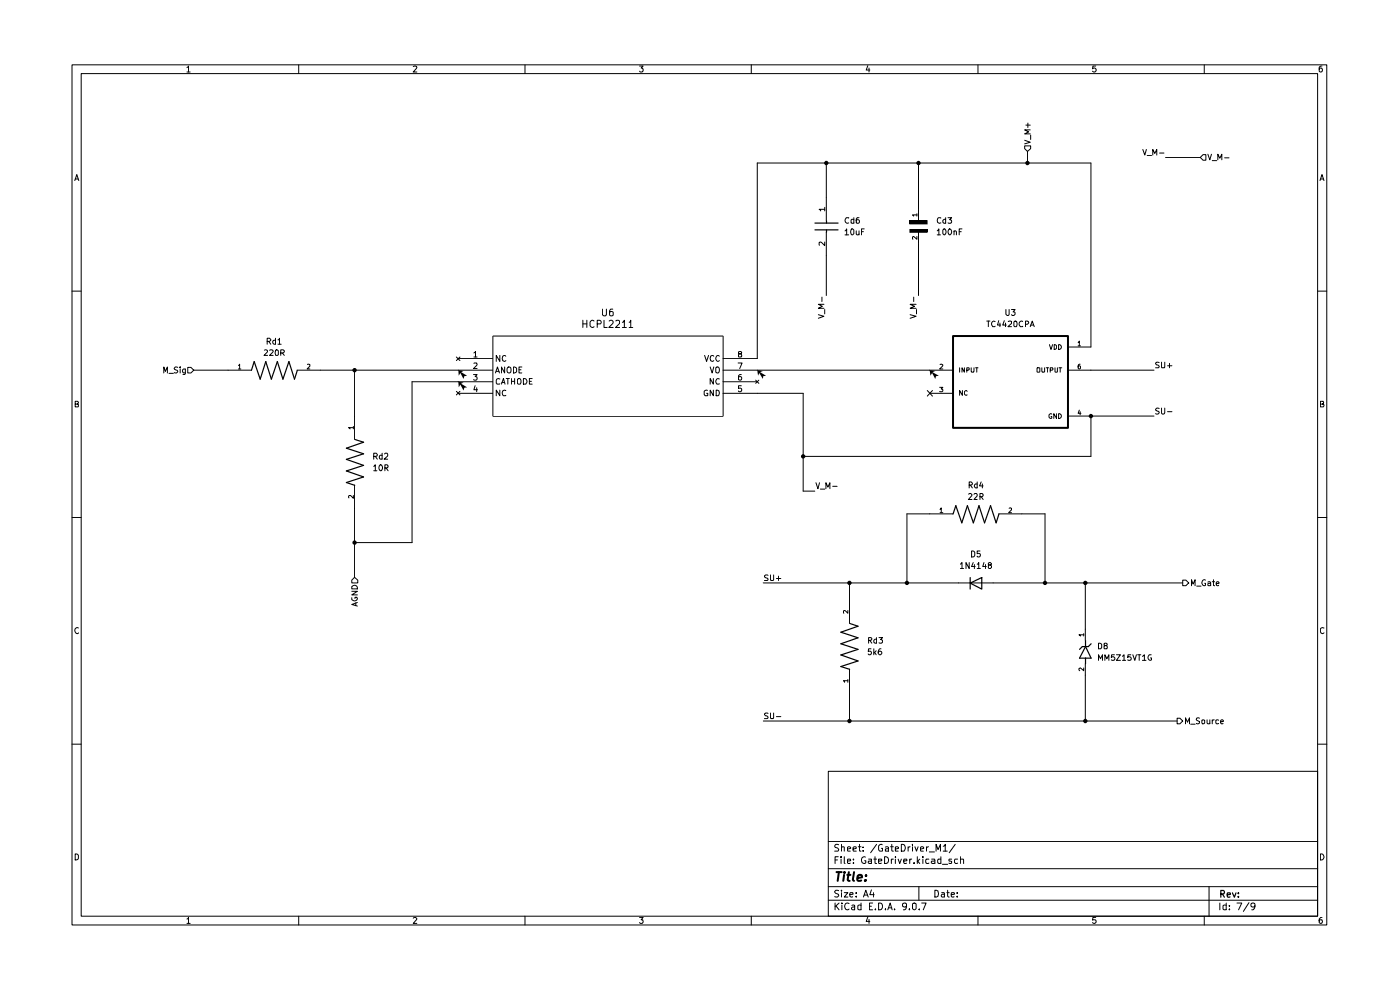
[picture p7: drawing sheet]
(kicad_sch
 (version 20250114)
 (generator "eeschema")
 (generator_version "9.0")
 (paper "A4")
 (lib_symbols
  (symbol "AGC1210X7R500-106KNE:AGC1210X7R500-106KNE"
   (pin_names (hide yes)) (exclude_from_sim no) (in_bom yes) (on_board yes)
   (property "Reference" "C" (at 8.89 6.35 0) (effects (font (size 1.27 1.27)) (justify left top)))
   (property "Value" "AGC1210X7R500-106KNE" (at 8.89 3.81 0) (effects (font (size 1.27 1.27)) (justify left top)))
   (property "Footprint" "CAPC3225X280N" (at 8.89 -96.19 0) (effects (font (size 1.27 1.27)) (justify left top) (hide yes)))
   (property "Datasheet" "https://data.venkel.com/documents/agc-series?force=1" (at 8.89 -196.19 0) (effects (font (size 1.27 1.27)) (justify left top) (hide yes)))
   (property "Description" "Auto Grade Capacitor,1210,X7R,50V,10uF,+/-10%" (at 0 0 0) (effects (font (size 1.27 1.27)) (hide yes)))
   (property "Height" "2.8" (at 8.89 -396.19 0) (effects (font (size 1.27 1.27)) (justify left top) (hide yes)))
   (property "Manufacturer_Name" "Venkel" (at 8.89 -496.19 0) (effects (font (size 1.27 1.27)) (justify left top) (hide yes)))
   (property "Manufacturer_Part_Number" "AGC1210X7R500-106KNE" (at 8.89 -596.19 0) (effects (font (size 1.27 1.27)) (justify left top) (hide yes)))
   (property "Mouser Part Number" "" (at 8.89 -696.19 0) (effects (font (size 1.27 1.27)) (justify left top) (hide yes)))
   (property "Mouser Price/Stock" "" (at 8.89 -796.19 0) (effects (font (size 1.27 1.27)) (justify left top) (hide yes)))
   (property "Arrow Part Number" "" (at 8.89 -896.19 0) (effects (font (size 1.27 1.27)) (justify left top) (hide yes)))
   (property "Arrow Price/Stock" "" (at 8.89 -996.19 0) (effects (font (size 1.27 1.27)) (justify left top) (hide yes)))
   (symbol "AGC1210X7R500-106KNE_1_1"
    (polyline (pts (xy 5.08 0) (xy 5.588 0)) (stroke (width 0.254) (type default)) (fill (type none)))
    (polyline (pts (xy 5.588 2.54) (xy 5.588 -2.54)) (stroke (width 0.254) (type default)) (fill (type none)))
    (polyline (pts (xy 7.112 2.54) (xy 7.112 -2.54)) (stroke (width 0.254) (type default)) (fill (type none)))
    (polyline (pts (xy 7.112 0) (xy 7.62 0)) (stroke (width 0.254) (type default)) (fill (type none)))
    (pin passive line (at 0 0 0) (length 5.08) (name "1" (effects (font (size 1.27 1.27)))) (number "1" (effects (font (size 1.27 1.27)))))
    (pin passive line (at 12.7 0 180) (length 5.08) (name "2" (effects (font (size 1.27 1.27)))) (number "2" (effects (font (size 1.27 1.27))))))
   (embedded_fonts no))
  (symbol "CR0805-JW-220ELF:CR0805-JW-220ELF"
   (pin_names
    (offset 1.016)) (exclude_from_sim no) (in_bom yes) (on_board yes)
   (property "Reference" "R" (at -7.6244 2.5415 0) (effects (font (size 1.27 1.27)) (justify left bottom)))
   (property "Value" "CR0805-JW-220ELF" (at -7.63 -5.0866 0) (effects (font (size 1.27 1.27)) (justify left bottom)))
   (property "Footprint" "CR0805-JW-220ELF:RESC2012X60N" (at 0 0 0) (effects (font (size 1.27 1.27)) (justify bottom) (hide yes)))
   (property "Datasheet" "" (at 0 0 0) (effects (font (size 1.27 1.27)) (hide yes)))
   (property "Description" "" (at 0 0 0) (effects (font (size 1.27 1.27)) (hide yes)))
   (symbol "CR0805-JW-220ELF_0_0"
    (polyline (pts (xy -5.08 0) (xy -4.445 1.905)) (stroke (width 0.254) (type default)) (fill (type none)))
    (polyline (pts (xy -4.445 1.905) (xy -3.175 -1.905)) (stroke (width 0.254) (type default)) (fill (type none)))
    (polyline (pts (xy -3.175 -1.905) (xy -1.905 1.905)) (stroke (width 0.254) (type default)) (fill (type none)))
    (polyline (pts (xy -1.905 1.905) (xy -0.635 -1.905)) (stroke (width 0.254) (type default)) (fill (type none)))
    (polyline (pts (xy -0.635 -1.905) (xy 0.635 1.905)) (stroke (width 0.254) (type default)) (fill (type none)))
    (polyline (pts (xy 0.635 1.905) (xy 1.905 -1.905)) (stroke (width 0.254) (type default)) (fill (type none)))
    (polyline (pts (xy 1.905 -1.905) (xy 3.175 1.905)) (stroke (width 0.254) (type default)) (fill (type none)))
    (polyline (pts (xy 3.175 1.905) (xy 4.445 -1.905)) (stroke (width 0.254) (type default)) (fill (type none)))
    (polyline (pts (xy 4.445 -1.905) (xy 5.08 0)) (stroke (width 0.254) (type default)) (fill (type none)))
    (pin passive line (at -10.16 0 0) (length 5.08) (name "~" (effects (font (size 1.016 1.016)))) (number "1" (effects (font (size 1.016 1.016)))))
    (pin passive line (at 10.16 0 180) (length 5.08) (name "~" (effects (font (size 1.016 1.016)))) (number "2" (effects (font (size 1.016 1.016))))))
   (embedded_fonts no))
  (symbol "Diode:1N4148"
   (pin_numbers (hide yes))
   (pin_names (hide yes)) (exclude_from_sim no) (in_bom yes) (on_board yes)
   (property "Reference" "D" (at 0 2.54 0) (effects (font (size 1.27 1.27))))
   (property "Value" "1N4148" (at 0 -2.54 0) (effects (font (size 1.27 1.27))))
   (property "Footprint" "Diode_THT:D_DO-35_SOD27_P7.62mm_Horizontal" (at 0 0 0) (effects (font (size 1.27 1.27)) (hide yes)))
   (property "Datasheet" "https://assets.nexperia.com/documents/data-sheet/1N4148_1N4448.pdf" (at 0 0 0) (effects (font (size 1.27 1.27)) (hide yes)))
   (property "Description" "100V 0.15A standard switching diode, DO-35" (at 0 0 0) (effects (font (size 1.27 1.27)) (hide yes)))
   (property "Sim.Device" "D" (at 0 0 0) (effects (font (size 1.27 1.27)) (hide yes)))
   (property "Sim.Pins" "1=K 2=A" (at 0 0 0) (effects (font (size 1.27 1.27)) (hide yes)))
   (symbol "1N4148_0_1"
    (polyline (pts (xy -1.27 1.27) (xy -1.27 -1.27)) (stroke (width 0.254) (type default)) (fill (type none)))
    (polyline (pts (xy 1.27 1.27) (xy 1.27 -1.27) (xy -1.27 0) (xy 1.27 1.27)) (stroke (width 0.254) (type default)) (fill (type none)))
    (polyline (pts (xy 1.27 0) (xy -1.27 0)) (stroke (width 0) (type default)) (fill (type none))))
   (symbol "1N4148_1_1"
    (pin passive line (at -3.81 0 0) (length 2.54) (name "K" (effects (font (size 1.27 1.27)))) (number "1" (effects (font (size 1.27 1.27)))))
    (pin passive line (at 3.81 0 180) (length 2.54) (name "A" (effects (font (size 1.27 1.27)))) (number "2" (effects (font (size 1.27 1.27))))))
   (embedded_fonts no))
  (symbol "GRM033R6YA104KE14D:GRM033R6YA104KE14D"
   (pin_names
    (offset 1.016)) (exclude_from_sim no) (in_bom yes) (on_board yes)
   (property "Reference" "C" (at 0 3.8109 0) (effects (font (size 1.27 1.27)) (justify left bottom)))
   (property "Value" "GRM033R6YA104KE14D" (at 0 -5.0885 0) (effects (font (size 1.27 1.27)) (justify left bottom)))
   (property "Footprint" "GRM033R6YA104KE14D:CAPC0603X33N" (at 0 0 0) (effects (font (size 1.27 1.27)) (justify bottom) (hide yes)))
   (property "Datasheet" "" (at 0 0 0) (effects (font (size 1.27 1.27)) (hide yes)))
   (property "Description" "" (at 0 0 0) (effects (font (size 1.27 1.27)) (hide yes)))
   (symbol "GRM033R6YA104KE14D_0_0"
    (rectangle (start 0 -1.9069) (end 0.635 1.905) (stroke (width 0.1) (type default)) (fill (type outline)))
    (rectangle (start 1.9069 -1.9069) (end 2.54 1.905) (stroke (width 0.1) (type default)) (fill (type outline)))
    (pin passive line (at -2.54 0 0) (length 2.54) (name "~" (effects (font (size 1.016 1.016)))) (number "1" (effects (font (size 1.016 1.016)))))
    (pin passive line (at 5.08 0 180) (length 2.54) (name "~" (effects (font (size 1.016 1.016)))) (number "2" (effects (font (size 1.016 1.016))))))
   (embedded_fonts no))
  (symbol "HCPL-2211-000E:HCPL-2211-000E"
   (pin_names
    (offset 0.254)) (exclude_from_sim no) (in_bom yes) (on_board yes)
   (property "Reference" "U" (at 33.02 10.16 0) (effects (font (size 1.524 1.524))))
   (property "Value" "HCPL-2211-000E" (at 33.02 7.62 0) (effects (font (size 1.524 1.524))))
   (property "Footprint" "SO-8_AVA" (at 0 0 0) (effects (font (size 1.27 1.27)
    (italic yes)) (hide yes)))
   (property "Datasheet" "HCPL-2211-000E" (at 0 0 0) (effects (font (size 1.27 1.27)
    (italic yes)) (hide yes)))
   (property "Description" "" (at 0 0 0) (effects (font (size 1.27 1.27)) (hide yes)))
   (property "ki_locked" "" (at 0 0 0) (effects (font (size 1.27 1.27))))
   (symbol "HCPL-2211-000E_0_1"
    (polyline (pts (xy 7.62 5.08) (xy 7.62 -12.7)) (stroke (width 0.127) (type default)) (fill (type none)))
    (polyline (pts (xy 7.62 -12.7) (xy 58.42 -12.7)) (stroke (width 0.127) (type default)) (fill (type none)))
    (polyline (pts (xy 58.42 5.08) (xy 7.62 5.08)) (stroke (width 0.127) (type default)) (fill (type none)))
    (polyline (pts (xy 58.42 -12.7) (xy 58.42 5.08)) (stroke (width 0.127) (type default)) (fill (type none)))
    (pin no_connect line (at 0 0 0) (length 7.62) (name "NC" (effects (font (size 1.27 1.27)))) (number "1" (effects (font (size 1.27 1.27)))))
    (pin unspecified line (at 0 -2.54 0) (length 7.62) (name "ANODE" (effects (font (size 1.27 1.27)))) (number "2" (effects (font (size 1.27 1.27)))))
    (pin unspecified line (at 0 -5.08 0) (length 7.62) (name "CATHODE" (effects (font (size 1.27 1.27)))) (number "3" (effects (font (size 1.27 1.27)))))
    (pin no_connect line (at 0 -7.62 0) (length 7.62) (name "NC" (effects (font (size 1.27 1.27)))) (number "4" (effects (font (size 1.27 1.27)))))
    (pin power_in line (at 66.04 0 180) (length 7.62) (name "VCC" (effects (font (size 1.27 1.27)))) (number "8" (effects (font (size 1.27 1.27)))))
    (pin unspecified line (at 66.04 -2.54 180) (length 7.62) (name "VO" (effects (font (size 1.27 1.27)))) (number "7" (effects (font (size 1.27 1.27)))))
    (pin no_connect line (at 66.04 -5.08 180) (length 7.62) (name "NC" (effects (font (size 1.27 1.27)))) (number "6" (effects (font (size 1.27 1.27)))))
    (pin power_in line (at 66.04 -7.62 180) (length 7.62) (name "GND" (effects (font (size 1.27 1.27)))) (number "5" (effects (font (size 1.27 1.27))))))
   (embedded_fonts no))
  (symbol "MM5Z15VT1G:MM5Z15VT1G"
   (pin_names
    (offset 1.016)) (exclude_from_sim no) (in_bom yes) (on_board yes)
   (property "Reference" "D" (at -5.08 2.54 0) (effects (font (size 1.27 1.27)) (justify left bottom)))
   (property "Value" "MM5Z15VT1G" (at -5.08 -3.81 0) (effects (font (size 1.27 1.27)) (justify left bottom)))
   (property "Footprint" "MM5Z15VT1G:SODFL1608X70N" (at 0 0 0) (effects (font (size 1.27 1.27)) (justify bottom) (hide yes)))
   (property "Datasheet" "" (at 0 0 0) (effects (font (size 1.27 1.27)) (hide yes)))
   (property "Description" "" (at 0 0 0) (effects (font (size 1.27 1.27)) (hide yes)))
   (property "PARTREV" "17" (at 0 0 0) (effects (font (size 1.27 1.27)) (justify bottom) (hide yes)))
   (property "MANUFACTURER" "On Semiconductor" (at 0 0 0) (effects (font (size 1.27 1.27)) (justify bottom) (hide yes)))
   (property "MAXIMUM_PACKAGE_HEIGHT" "0.7mm" (at 0 0 0) (effects (font (size 1.27 1.27)) (justify bottom) (hide yes)))
   (property "STANDARD" "IPC-7351B" (at 0 0 0) (effects (font (size 1.27 1.27)) (justify bottom) (hide yes)))
   (symbol "MM5Z15VT1G_0_0"
    (polyline (pts (xy -2.54 0) (xy -1.27 0)) (stroke (width 0.254) (type default)) (fill (type none)))
    (polyline (pts (xy -1.27 1.27) (xy -1.27 0)) (stroke (width 0.254) (type default)) (fill (type none)))
    (polyline (pts (xy -1.27 0) (xy -1.27 -1.27)) (stroke (width 0.254) (type default)) (fill (type none)))
    (polyline (pts (xy -1.27 -1.27) (xy 1.27 0)) (stroke (width 0.254) (type default)) (fill (type none)))
    (polyline (pts (xy 0.635 1.27) (xy 1.27 0.635)) (stroke (width 0.254) (type default)) (fill (type none)))
    (polyline (pts (xy 1.27 0.635) (xy 1.27 0)) (stroke (width 0.254) (type default)) (fill (type none)))
    (polyline (pts (xy 1.27 0) (xy -1.27 1.27)) (stroke (width 0.254) (type default)) (fill (type none)))
    (polyline (pts (xy 1.27 0) (xy 1.27 -0.635)) (stroke (width 0.254) (type default)) (fill (type none)))
    (polyline (pts (xy 1.27 -0.635) (xy 1.905 -1.27)) (stroke (width 0.254) (type default)) (fill (type none)))
    (polyline (pts (xy 2.54 0) (xy 1.27 0)) (stroke (width 0.254) (type default)) (fill (type none)))
    (pin passive line (at -5.08 0 0) (length 2.54) (name "~" (effects (font (size 1.016 1.016)))) (number "2" (effects (font (size 1.016 1.016)))))
    (pin passive line (at 5.08 0 180) (length 2.54) (name "~" (effects (font (size 1.016 1.016)))) (number "1" (effects (font (size 1.016 1.016))))))
   (embedded_fonts no))
  (symbol "RC0805FR-0710RL:RC0805FR-0710RL"
   (pin_names
    (offset 1.016)) (exclude_from_sim no) (in_bom yes) (on_board yes)
   (property "Reference" "R" (at -7.6244 2.5415 0) (effects (font (size 1.27 1.27)) (justify left bottom)))
   (property "Value" "RC0805FR-0710RL" (at -7.63 -5.0866 0) (effects (font (size 1.27 1.27)) (justify left bottom)))
   (property "Footprint" "RC0805FR-0710RL:RESC2012X60N" (at 0 0 0) (effects (font (size 1.27 1.27)) (justify bottom) (hide yes)))
   (property "Datasheet" "" (at 0 0 0) (effects (font (size 1.27 1.27)) (hide yes)))
   (property "Description" "" (at 0 0 0) (effects (font (size 1.27 1.27)) (hide yes)))
   (symbol "RC0805FR-0710RL_0_0"
    (polyline (pts (xy -5.08 0) (xy -4.445 1.905)) (stroke (width 0.254) (type default)) (fill (type none)))
    (polyline (pts (xy -4.445 1.905) (xy -3.175 -1.905)) (stroke (width 0.254) (type default)) (fill (type none)))
    (polyline (pts (xy -3.175 -1.905) (xy -1.905 1.905)) (stroke (width 0.254) (type default)) (fill (type none)))
    (polyline (pts (xy -1.905 1.905) (xy -0.635 -1.905)) (stroke (width 0.254) (type default)) (fill (type none)))
    (polyline (pts (xy -0.635 -1.905) (xy 0.635 1.905)) (stroke (width 0.254) (type default)) (fill (type none)))
    (polyline (pts (xy 0.635 1.905) (xy 1.905 -1.905)) (stroke (width 0.254) (type default)) (fill (type none)))
    (polyline (pts (xy 1.905 -1.905) (xy 3.175 1.905)) (stroke (width 0.254) (type default)) (fill (type none)))
    (polyline (pts (xy 3.175 1.905) (xy 4.445 -1.905)) (stroke (width 0.254) (type default)) (fill (type none)))
    (polyline (pts (xy 4.445 -1.905) (xy 5.08 0)) (stroke (width 0.254) (type default)) (fill (type none)))
    (pin passive line (at -10.16 0 0) (length 5.08) (name "~" (effects (font (size 1.016 1.016)))) (number "1" (effects (font (size 1.016 1.016)))))
    (pin passive line (at 10.16 0 180) (length 5.08) (name "~" (effects (font (size 1.016 1.016)))) (number "2" (effects (font (size 1.016 1.016))))))
   (embedded_fonts no))
  (symbol "RG2012P-562-B-T5:RG2012P-562-B-T5"
   (pin_names
    (offset 1.016)) (exclude_from_sim no) (in_bom yes) (on_board yes)
   (property "Reference" "R" (at -7.6244 2.5415 0) (effects (font (size 1.27 1.27)) (justify left bottom)))
   (property "Value" "RG2012P-562-B-T5" (at -7.63 -5.0866 0) (effects (font (size 1.27 1.27)) (justify left bottom)))
   (property "Footprint" "RG2012P-562-B-T5:RESC2012X50N" (at 0 0 0) (effects (font (size 1.27 1.27)) (justify bottom) (hide yes)))
   (property "Datasheet" "" (at 0 0 0) (effects (font (size 1.27 1.27)) (hide yes)))
   (property "Description" "" (at 0 0 0) (effects (font (size 1.27 1.27)) (hide yes)))
   (symbol "RG2012P-562-B-T5_0_0"
    (polyline (pts (xy -5.08 0) (xy -4.445 1.905)) (stroke (width 0.254) (type default)) (fill (type none)))
    (polyline (pts (xy -4.445 1.905) (xy -3.175 -1.905)) (stroke (width 0.254) (type default)) (fill (type none)))
    (polyline (pts (xy -3.175 -1.905) (xy -1.905 1.905)) (stroke (width 0.254) (type default)) (fill (type none)))
    (polyline (pts (xy -1.905 1.905) (xy -0.635 -1.905)) (stroke (width 0.254) (type default)) (fill (type none)))
    (polyline (pts (xy -0.635 -1.905) (xy 0.635 1.905)) (stroke (width 0.254) (type default)) (fill (type none)))
    (polyline (pts (xy 0.635 1.905) (xy 1.905 -1.905)) (stroke (width 0.254) (type default)) (fill (type none)))
    (polyline (pts (xy 1.905 -1.905) (xy 3.175 1.905)) (stroke (width 0.254) (type default)) (fill (type none)))
    (polyline (pts (xy 3.175 1.905) (xy 4.445 -1.905)) (stroke (width 0.254) (type default)) (fill (type none)))
    (polyline (pts (xy 4.445 -1.905) (xy 5.08 0)) (stroke (width 0.254) (type default)) (fill (type none)))
    (pin passive line (at -10.16 0 0) (length 5.08) (name "~" (effects (font (size 1.016 1.016)))) (number "1" (effects (font (size 1.016 1.016)))))
    (pin passive line (at 10.16 0 180) (length 5.08) (name "~" (effects (font (size 1.016 1.016)))) (number "2" (effects (font (size 1.016 1.016))))))
   (embedded_fonts no))
  (symbol "RN73H2ATTD2200F100:RN73H2ATTD2200F100"
   (pin_names
    (offset 1.016)) (exclude_from_sim no) (in_bom yes) (on_board yes)
   (property "Reference" "R" (at -7.6244 2.5415 0) (effects (font (size 1.27 1.27)) (justify left bottom)))
   (property "Value" "RN73H2ATTD2200F100" (at -7.63 -5.0866 0) (effects (font (size 1.27 1.27)) (justify left bottom)))
   (property "Footprint" "RN73H2ATTD2200F100:RESC2012X60N" (at 0 0 0) (effects (font (size 1.27 1.27)) (justify bottom) (hide yes)))
   (property "Datasheet" "" (at 0 0 0) (effects (font (size 1.27 1.27)) (hide yes)))
   (property "Description" "" (at 0 0 0) (effects (font (size 1.27 1.27)) (hide yes)))
   (symbol "RN73H2ATTD2200F100_0_0"
    (polyline (pts (xy -5.08 0) (xy -4.445 1.905)) (stroke (width 0.254) (type default)) (fill (type none)))
    (polyline (pts (xy -4.445 1.905) (xy -3.175 -1.905)) (stroke (width 0.254) (type default)) (fill (type none)))
    (polyline (pts (xy -3.175 -1.905) (xy -1.905 1.905)) (stroke (width 0.254) (type default)) (fill (type none)))
    (polyline (pts (xy -1.905 1.905) (xy -0.635 -1.905)) (stroke (width 0.254) (type default)) (fill (type none)))
    (polyline (pts (xy -0.635 -1.905) (xy 0.635 1.905)) (stroke (width 0.254) (type default)) (fill (type none)))
    (polyline (pts (xy 0.635 1.905) (xy 1.905 -1.905)) (stroke (width 0.254) (type default)) (fill (type none)))
    (polyline (pts (xy 1.905 -1.905) (xy 3.175 1.905)) (stroke (width 0.254) (type default)) (fill (type none)))
    (polyline (pts (xy 3.175 1.905) (xy 4.445 -1.905)) (stroke (width 0.254) (type default)) (fill (type none)))
    (polyline (pts (xy 4.445 -1.905) (xy 5.08 0)) (stroke (width 0.254) (type default)) (fill (type none)))
    (pin passive line (at -10.16 0 0) (length 5.08) (name "~" (effects (font (size 1.016 1.016)))) (number "1" (effects (font (size 1.016 1.016)))))
    (pin passive line (at 10.16 0 180) (length 5.08) (name "~" (effects (font (size 1.016 1.016)))) (number "2" (effects (font (size 1.016 1.016))))))
   (embedded_fonts no))
  (symbol "TC4420CPA:TC4420CPA"
   (pin_names
    (offset 1.016)) (exclude_from_sim no) (in_bom yes) (on_board yes)
   (property "Reference" "U" (at -12.7 11.16 0) (effects (font (size 1.27 1.27)) (justify left bottom)))
   (property "Value" "TC4420CPA" (at -12.7 -14.16 0) (effects (font (size 1.27 1.27)) (justify left bottom)))
   (property "Footprint" "TC4420CPA:DIP787W46P254L927H533Q8" (at 0 0 0) (effects (font (size 1.27 1.27)) (justify bottom) (hide yes)))
   (property "Datasheet" "" (at 0 0 0) (effects (font (size 1.27 1.27)) (hide yes)))
   (property "Description" "" (at 0 0 0) (effects (font (size 1.27 1.27)) (hide yes)))
   (property "MF" "Microchip Technology" (at 0 0 0) (effects (font (size 1.27 1.27)) (justify bottom) (hide yes)))
   (property "Description_1" "Microchip MOSFET Power Driver 6A 4.5 to 18V Non-Inverting 8-Pin PDIP | Microchip Technology Inc. TC4420CPA" (at 0 0 0) (effects (font (size 1.27 1.27)) (justify bottom) (hide yes)))
   (property "Package" "DIP-8 Microchip" (at 0 0 0) (effects (font (size 1.27 1.27)) (justify bottom) (hide yes)))
   (property "Price" "None" (at 0 0 0) (effects (font (size 1.27 1.27)) (justify bottom) (hide yes)))
   (property "SnapEDA_Link" "https://www.snapeda.com/parts/TC4420CPA/Microchip+Technology/view-part/?ref=snap" (at 0 0 0) (effects (font (size 1.27 1.27)) (justify bottom) (hide yes)))
   (property "MP" "TC4420CPA" (at 0 0 0) (effects (font (size 1.27 1.27)) (justify bottom) (hide yes)))
   (property "Purchase-URL" "https://www.snapeda.com/api/url_track_click_mouser/?unipart_id=5490018&manufacturer=Microchip Technology&part_name=TC4420CPA&search_term=None" (at 0 0 0) (effects (font (size 1.27 1.27)) (justify bottom) (hide yes)))
   (property "Availability" "In Stock" (at 0 0 0) (effects (font (size 1.27 1.27)) (justify bottom) (hide yes)))
   (property "Check_prices" "https://www.snapeda.com/parts/TC4420CPA/Microchip+Technology/view-part/?ref=eda" (at 0 0 0) (effects (font (size 1.27 1.27)) (justify bottom) (hide yes)))
   (symbol "TC4420CPA_0_0"
    (rectangle (start -12.7 -10.16) (end 12.7 10.16) (stroke (width 0.41) (type default)) (fill (type background)))
    (pin input line (at -17.78 2.54 0) (length 5.08) (name "INPUT" (effects (font (size 1.016 1.016)))) (number "2" (effects (font (size 1.016 1.016)))))
    (pin bidirectional line (at -17.78 -2.54 0) (length 5.08) (name "NC" (effects (font (size 1.016 1.016)))) (number "3" (effects (font (size 1.016 1.016)))))
    (pin power_in line (at 17.78 7.62 180) (length 5.08) (name "VDD" (effects (font (size 1.016 1.016)))) (number "1" (effects (font (size 1.016 1.016)))))
    (pin power_in line (at 17.78 7.62 180) (length 5.08) (hide yes) (name "VDD" (effects (font (size 1.016 1.016)))) (number "8" (effects (font (size 1.016 1.016)))))
    (pin output line (at 17.78 2.54 180) (length 5.08) (name "OUTPUT" (effects (font (size 1.016 1.016)))) (number "6" (effects (font (size 1.016 1.016)))))
    (pin output line (at 17.78 2.54 180) (length 5.08) (hide yes) (name "OUTPUT" (effects (font (size 1.016 1.016)))) (number "7" (effects (font (size 1.016 1.016)))))
    (pin power_in line (at 17.78 -7.62 180) (length 5.08) (name "GND" (effects (font (size 1.016 1.016)))) (number "4" (effects (font (size 1.016 1.016)))))
    (pin power_in line (at 17.78 -7.62 180) (length 5.08) (hide yes) (name "GND" (effects (font (size 1.016 1.016)))) (number "5" (effects (font (size 1.016 1.016))))))
   (embedded_fonts no)))
 (junction
  (at 194.31 124.46)
  (diameter 0)
  (color 0 0 0 0))
 (junction
  (at 233.68 154.94)
  (diameter 0)
  (color 0 0 0 0))
 (junction
  (at 220.98 31.75)
  (diameter 0)
  (color 0 0 0 0))
 (junction
  (at 233.68 124.46)
  (diameter 0)
  (color 0 0 0 0))
 (junction
  (at 176.53 31.75)
  (diameter 0)
  (color 0 0 0 0))
 (junction
  (at 181.61 154.94)
  (diameter 0)
  (color 0 0 0 0))
 (junction
  (at 181.61 124.46)
  (diameter 0)
  (color 0 0 0 0))
 (junction
  (at 224.79 124.46)
  (diameter 0)
  (color 0 0 0 0))
 (junction
  (at 72.39 77.47)
  (diameter 0)
  (color 0 0 0 0))
 (junction
  (at 196.85 31.75)
  (diameter 0)
  (color 0 0 0 0))
 (junction
  (at 72.39 115.57)
  (diameter 0)
  (color 0 0 0 0))
 (junction
  (at 234.95 87.63)
  (diameter 0)
  (color 0 0 0 0))
 (junction
  (at 171.45 96.52)
  (diameter 0)
  (color 0 0 0 0))
 (no_connect
  (at 199.39 82.55))
 (wire
  (pts (xy 234.95 87.63) (xy 234.95 96.52))
  (stroke (width 0) (type default)))
 (wire
  (pts (xy 196.85 31.75) (xy 220.98 31.75))
  (stroke (width 0) (type default)))
 (wire
  (pts (xy 224.79 109.22) (xy 224.79 124.46))
  (stroke (width 0) (type default)))
 (wire
  (pts (xy 234.95 96.52) (xy 171.45 96.52))
  (stroke (width 0) (type default)))
 (wire
  (pts (xy 171.45 104.14) (xy 171.45 96.52))
  (stroke (width 0) (type default)))
 (wire
  (pts (xy 85.09 80.01) (xy 85.09 115.57))
  (stroke (width 0) (type default)))
 (wire
  (pts (xy 196.85 31.75) (xy 196.85 41.91))
  (stroke (width 0) (type default)))
 (wire
  (pts (xy 196.85 49.53) (xy 196.85 60.96))
  (stroke (width 0) (type default)))
 (wire
  (pts (xy 85.09 115.57) (xy 72.39 115.57))
  (stroke (width 0) (type default)))
 (wire
  (pts (xy 181.61 148.59) (xy 181.61 154.94))
  (stroke (width 0) (type default)))
 (wire
  (pts (xy 64.77 77.47) (xy 72.39 77.47))
  (stroke (width 0) (type default)))
 (wire
  (pts (xy 234.95 72.39) (xy 234.95 31.75))
  (stroke (width 0) (type default)))
 (wire
  (pts (xy 161.29 31.75) (xy 161.29 74.93))
  (stroke (width 0) (type default)))
 (wire
  (pts (xy 220.98 29.21) (xy 220.98 31.75))
  (stroke (width 0) (type default)))
 (wire
  (pts (xy 251.46 30.48) (xy 259.08 30.48))
  (stroke (width 0) (type default)))
 (wire
  (pts (xy 254 154.94) (xy 233.68 154.94))
  (stroke (width 0) (type default)))
 (wire
  (pts (xy 176.53 31.75) (xy 161.29 31.75))
  (stroke (width 0) (type default)))
 (wire
  (pts (xy 234.95 77.47) (xy 248.92 77.47))
  (stroke (width 0) (type default)))
 (wire
  (pts (xy 194.31 109.22) (xy 199.39 109.22))
  (stroke (width 0) (type default)))
 (wire
  (pts (xy 171.45 82.55) (xy 161.29 82.55))
  (stroke (width 0) (type default)))
 (wire
  (pts (xy 171.45 96.52) (xy 171.45 82.55))
  (stroke (width 0) (type default)))
 (wire
  (pts (xy 181.61 124.46) (xy 194.31 124.46))
  (stroke (width 0) (type default)))
 (wire
  (pts (xy 194.31 124.46) (xy 205.74 124.46))
  (stroke (width 0) (type default)))
 (wire
  (pts (xy 234.95 31.75) (xy 220.98 31.75))
  (stroke (width 0) (type default)))
 (wire
  (pts (xy 176.53 31.75) (xy 196.85 31.75))
  (stroke (width 0) (type default)))
 (wire
  (pts (xy 233.68 124.46) (xy 255.27 124.46))
  (stroke (width 0) (type default)))
 (wire
  (pts (xy 234.95 87.63) (xy 248.92 87.63))
  (stroke (width 0) (type default)))
 (wire
  (pts (xy 233.68 144.78) (xy 233.68 154.94))
  (stroke (width 0) (type default)))
 (wire
  (pts (xy 72.39 115.57) (xy 72.39 123.19))
  (stroke (width 0) (type default)))
 (wire
  (pts (xy 162.56 154.94) (xy 181.61 154.94))
  (stroke (width 0) (type default)))
 (wire
  (pts (xy 194.31 109.22) (xy 194.31 124.46))
  (stroke (width 0) (type default)))
 (wire
  (pts (xy 181.61 154.94) (xy 233.68 154.94))
  (stroke (width 0) (type default)))
 (wire
  (pts (xy 233.68 124.46) (xy 233.68 134.62))
  (stroke (width 0) (type default)))
 (wire
  (pts (xy 176.53 31.75) (xy 176.53 39.37))
  (stroke (width 0) (type default)))
 (wire
  (pts (xy 36.83 77.47) (xy 44.45 77.47))
  (stroke (width 0) (type default)))
 (wire
  (pts (xy 162.56 124.46) (xy 181.61 124.46))
  (stroke (width 0) (type default)))
 (wire
  (pts (xy 72.39 77.47) (xy 72.39 87.63))
  (stroke (width 0) (type default)))
 (wire
  (pts (xy 224.79 124.46) (xy 233.68 124.46))
  (stroke (width 0) (type default)))
 (wire
  (pts (xy 219.71 109.22) (xy 224.79 109.22))
  (stroke (width 0) (type default)))
 (wire
  (pts (xy 213.36 124.46) (xy 224.79 124.46))
  (stroke (width 0) (type default)))
 (wire
  (pts (xy 72.39 77.47) (xy 95.25 77.47))
  (stroke (width 0) (type default)))
 (wire
  (pts (xy 181.61 124.46) (xy 181.61 128.27))
  (stroke (width 0) (type default)))
 (wire
  (pts (xy 176.53 52.07) (xy 176.53 60.96))
  (stroke (width 0) (type default)))
 (wire
  (pts (xy 161.29 77.47) (xy 199.39 77.47))
  (stroke (width 0) (type default)))
 (wire
  (pts (xy 95.25 80.01) (xy 85.09 80.01))
  (stroke (width 0) (type default)))
 (wire
  (pts (xy 72.39 107.95) (xy 72.39 115.57))
  (stroke (width 0) (type default)))
 (wire
  (pts (xy 171.45 104.14) (xy 173.99 104.14))
  (stroke (width 0) (type default)))
 (label "SU+"
  (at 162.56 124.46 0)
  (effects (font (size 1.27 1.27)) (justify left bottom)))
 (label "V_M-"
  (at 173.99 104.14 0)
  (effects (font (size 1.27 1.27)) (justify left bottom)))
 (label "SU-"
  (at 248.92 87.63 0)
  (effects (font (size 1.27 1.27)) (justify left bottom)))
 (label "SU-"
  (at 162.56 154.94 0)
  (effects (font (size 1.27 1.27)) (justify left bottom)))
 (label "V_M-"
  (at 196.85 60.96 270)
  (effects (font (size 1.27 1.27)) (justify right bottom)))
 (label "V_M-"
  (at 251.46 30.48 180)
  (effects (font (size 1.27 1.27)) (justify right bottom)))
 (label "V_M-"
  (at 176.53 60.96 270)
  (effects (font (size 1.27 1.27)) (justify right bottom)))
 (label "SU+"
  (at 248.92 77.47 0)
  (effects (font (size 1.27 1.27)) (justify left bottom)))
 (hierarchical_label "V_M-"
  (shape passive)
  (at 259.08 30.48 0)
  (effects (font (size 1.27 1.27)) (justify left)))
 (hierarchical_label "M_Sig"
  (shape input)
  (at 36.83 77.47 180)
  (effects (font (size 1.27 1.27)) (justify right)))
 (hierarchical_label "AGND"
  (shape passive)
  (at 72.39 123.19 270)
  (effects (font (size 1.27 1.27)) (justify right)))
 (hierarchical_label "V_M+"
  (shape passive)
  (at 220.98 29.21 90)
  (effects (font (size 1.27 1.27)) (justify left)))
 (hierarchical_label "M_Gate"
  (shape output)
  (at 255.27 124.46 0)
  (effects (font (size 1.27 1.27)) (justify left)))
 (hierarchical_label "M_Source"
  (shape passive)
  (at 254 154.94 0)
  (effects (font (size 1.27 1.27)) (justify left)))
 (symbol
  (lib_id "MM5Z15VT1G:MM5Z15VT1G")
  (at 233.68 139.7 90)
  (unit 1)
  (exclude_from_sim no)
  (in_bom yes)
  (on_board yes)
  (dnp no)
  (fields_autoplaced yes)
  (property "Reference" "D8" (at 236.22 138.4299 90) (effects (font (size 1.27 1.27)) (justify right)))
  (property "Value" "MM5Z15VT1G" (at 236.22 140.9699 90) (effects (font (size 1.27 1.27)) (justify right)))
  (property "Footprint" "MM5Z15VT1G:SODFL1608X70N" (at 233.68 139.7 0) (effects (font (size 1.27 1.27)) (justify bottom) (hide yes)))
  (property "Datasheet" "" (at 233.68 139.7 0) (effects (font (size 1.27 1.27)) (hide yes)))
  (property "Description" "" (at 233.68 139.7 0) (effects (font (size 1.27 1.27)) (hide yes)))
  (property "PARTREV" "17" (at 233.68 139.7 0) (effects (font (size 1.27 1.27)) (justify bottom) (hide yes)))
  (property "MANUFACTURER" "On Semiconductor" (at 233.68 139.7 0) (effects (font (size 1.27 1.27)) (justify bottom) (hide yes)))
  (property "MAXIMUM_PACKAGE_HEIGHT" "0.7mm" (at 233.68 139.7 0) (effects (font (size 1.27 1.27)) (justify bottom) (hide yes)))
  (property "STANDARD" "IPC-7351B" (at 233.68 139.7 0) (effects (font (size 1.27 1.27)) (justify bottom) (hide yes)))
  (pin "2")
  (pin "1")
  (instances (project "" (path "" (reference "D8") (unit 1)) (path "" (reference "D9") (unit 1)) (path "" (reference "D10") (unit 1)))))
 (symbol
  (lib_id "Diode:1N4148")
  (at 209.55 124.46 0)
  (unit 1)
  (exclude_from_sim no)
  (in_bom yes)
  (on_board yes)
  (dnp no)
  (fields_autoplaced yes)
  (property "Reference" "D5" (at 209.55 118.11 0) (effects (font (size 1.27 1.27))))
  (property "Value" "1N4148" (at 209.55 120.65 0) (effects (font (size 1.27 1.27))))
  (property "Footprint" "Diode_THT:D_DO-35_SOD27_P7.62mm_Horizontal" (at 209.55 124.46 0) (effects (font (size 1.27 1.27)) (hide yes)))
  (property "Datasheet" "https://assets.nexperia.com/documents/data-sheet/1N4148_1N4448.pdf" (at 209.55 124.46 0) (effects (font (size 1.27 1.27)) (hide yes)))
  (property "Description" "100V 0.15A standard switching diode, DO-35" (at 209.55 124.46 0) (effects (font (size 1.27 1.27)) (hide yes)))
  (property "Sim.Device" "D" (at 209.55 124.46 0) (effects (font (size 1.27 1.27)) (hide yes)))
  (property "Sim.Pins" "1=K 2=A" (at 209.55 124.46 0) (effects (font (size 1.27 1.27)) (hide yes)))
  (pin "2")
  (pin "1")
  (instances (project "" (path "" (reference "D5") (unit 1)) (path "" (reference "D6") (unit 1)) (path "" (reference "D7") (unit 1)))))
 (symbol
  (lib_id "GRM033R6YA104KE14D:GRM033R6YA104KE14D")
  (at 196.85 44.45 270)
  (unit 1)
  (exclude_from_sim no)
  (in_bom yes)
  (on_board yes)
  (dnp no)
  (fields_autoplaced yes)
  (property "Reference" "Cd3" (at 200.66 44.4499 90) (effects (font (size 1.27 1.27)) (justify left)))
  (property "Value" "100nF" (at 200.66 46.9899 90) (effects (font (size 1.27 1.27)) (justify left)))
  (property "Footprint" "GRM033R6YA104KE14D:CAPC0603X33N" (at 196.85 44.45 0) (effects (font (size 1.27 1.27)) (justify bottom) (hide yes)))
  (property "Datasheet" "" (at 196.85 44.45 0) (effects (font (size 1.27 1.27)) (hide yes)))
  (property "Description" "" (at 196.85 44.45 0) (effects (font (size 1.27 1.27)) (hide yes)))
  (pin "2")
  (pin "1")
  (instances (project "SolarSystem" (path "" (reference "Cd3") (unit 1)) (path "" (reference "Cb7") (unit 1)) (path "" (reference "Cb8") (unit 1)))))
 (symbol
  (lib_id "CR0805-JW-220ELF:CR0805-JW-220ELF")
  (at 209.55 109.22 0)
  (unit 1)
  (exclude_from_sim no)
  (in_bom yes)
  (on_board yes)
  (dnp no)
  (fields_autoplaced yes)
  (property "Reference" "Rd4" (at 209.55 102.87 0) (effects (font (size 1.27 1.27))))
  (property "Value" "22R" (at 209.55 105.41 0) (effects (font (size 1.27 1.27))))
  (property "Footprint" "CR0805-JW-220ELF:RESC2012X60N" (at 209.55 109.22 0) (effects (font (size 1.27 1.27)) (justify bottom) (hide yes)))
  (property "Datasheet" "" (at 209.55 109.22 0) (effects (font (size 1.27 1.27)) (hide yes)))
  (property "Description" "" (at 209.55 109.22 0) (effects (font (size 1.27 1.27)) (hide yes)))
  (pin "2")
  (pin "1")
  (instances (project "" (path "" (reference "Rd4") (unit 1)) (path "" (reference "R10") (unit 1)) (path "" (reference "R11") (unit 1)))))
 (symbol
  (lib_id "RC0805FR-0710RL:RC0805FR-0710RL")
  (at 72.39 97.79 270)
  (unit 1)
  (exclude_from_sim no)
  (in_bom yes)
  (on_board yes)
  (dnp no)
  (fields_autoplaced yes)
  (property "Reference" "Rd2" (at 76.2 96.5199 90) (effects (font (size 1.27 1.27)) (justify left)))
  (property "Value" "10R" (at 76.2 99.0599 90) (effects (font (size 1.27 1.27)) (justify left)))
  (property "Footprint" "RC0805FR-0710RL:RESC2012X60N" (at 72.39 97.79 0) (effects (font (size 1.27 1.27)) (justify bottom) (hide yes)))
  (property "Datasheet" "" (at 72.39 97.79 0) (effects (font (size 1.27 1.27)) (hide yes)))
  (property "Description" "" (at 72.39 97.79 0) (effects (font (size 1.27 1.27)) (hide yes)))
  (pin "1")
  (pin "2")
  (instances (project "" (path "" (reference "Rd2") (unit 1)) (path "" (reference "R6") (unit 1)) (path "" (reference "R7") (unit 1)))))
 (symbol
  (lib_id "HCPL-2211-000E:HCPL-2211-000E")
  (at 95.25 74.93 0)
  (unit 1)
  (exclude_from_sim no)
  (in_bom yes)
  (on_board yes)
  (dnp no)
  (fields_autoplaced yes)
  (property "Reference" "U6" (at 128.27 64.77 0) (effects (font (size 1.524 1.524))))
  (property "Value" "HCPL2211" (at 128.27 67.31 0) (effects (font (size 1.524 1.524))))
  (property "Footprint" "HCPL-2211-000E:SO-8_AVA" (at 95.25 74.93 0) (effects (font (size 1.27 1.27)
    (italic yes)) (hide yes)))
  (property "Datasheet" "HCPL-2211-000E" (at 95.25 74.93 0) (effects (font (size 1.27 1.27)
    (italic yes)) (hide yes)))
  (property "Description" "" (at 95.25 74.93 0) (effects (font (size 1.27 1.27)) (hide yes)))
  (pin "1")
  (pin "7")
  (pin "5")
  (pin "8")
  (pin "6")
  (pin "2")
  (pin "3")
  (pin "4")
  (instances (project "" (path "" (reference "U6") (unit 1)) (path "" (reference "U7") (unit 1)) (path "" (reference "U8") (unit 1)))))
 (symbol
  (lib_id "AGC1210X7R500-106KNE:AGC1210X7R500-106KNE")
  (at 176.53 39.37 270)
  (unit 1)
  (exclude_from_sim no)
  (in_bom yes)
  (on_board yes)
  (dnp no)
  (fields_autoplaced yes)
  (property "Reference" "Cd6" (at 180.34 44.4499 90) (effects (font (size 1.27 1.27)) (justify left)))
  (property "Value" "10uF" (at 180.34 46.9899 90) (effects (font (size 1.27 1.27)) (justify left)))
  (property "Footprint" "AGC1210X7R500-106KNE:CAPC3225X280N" (at 80.34 48.26 0) (effects (font (size 1.27 1.27)) (justify left top) (hide yes)))
  (property "Datasheet" "https://data.venkel.com/documents/agc-series?force=1" (at -19.66 48.26 0) (effects (font (size 1.27 1.27)) (justify left top) (hide yes)))
  (property "Description" "Auto Grade Capacitor,1210,X7R,50V,10uF,+/-10%" (at 176.53 39.37 0) (effects (font (size 1.27 1.27)) (hide yes)))
  (property "Height" "2.8" (at -219.66 48.26 0) (effects (font (size 1.27 1.27)) (justify left top) (hide yes)))
  (property "Manufacturer_Name" "Venkel" (at -319.66 48.26 0) (effects (font (size 1.27 1.27)) (justify left top) (hide yes)))
  (property "Manufacturer_Part_Number" "AGC1210X7R500-106KNE" (at -419.66 48.26 0) (effects (font (size 1.27 1.27)) (justify left top) (hide yes)))
  (property "Mouser Part Number" "" (at -519.66 48.26 0) (effects (font (size 1.27 1.27)) (justify left top) (hide yes)))
  (property "Mouser Price/Stock" "" (at -619.66 48.26 0) (effects (font (size 1.27 1.27)) (justify left top) (hide yes)))
  (property "Arrow Part Number" "" (at -719.66 48.26 0) (effects (font (size 1.27 1.27)) (justify left top) (hide yes)))
  (property "Arrow Price/Stock" "" (at -819.66 48.26 0) (effects (font (size 1.27 1.27)) (justify left top) (hide yes)))
  (pin "2")
  (pin "1")
  (instances (project "SolarSystem" (path "" (reference "Cd6") (unit 1)) (path "" (reference "Cd2") (unit 1)) (path "" (reference "Cpv5") (unit 1)))))
 (symbol
  (lib_id "RG2012P-562-B-T5:RG2012P-562-B-T5")
  (at 181.61 138.43 90)
  (unit 1)
  (exclude_from_sim no)
  (in_bom yes)
  (on_board yes)
  (dnp no)
  (fields_autoplaced yes)
  (property "Reference" "Rd3" (at 185.42 137.1599 90) (effects (font (size 1.27 1.27)) (justify right)))
  (property "Value" "5k6" (at 185.42 139.6999 90) (effects (font (size 1.27 1.27)) (justify right)))
  (property "Footprint" "RG2012P-562-B-T5:RESC2012X50N" (at 181.61 138.43 0) (effects (font (size 1.27 1.27)) (justify bottom) (hide yes)))
  (property "Datasheet" "" (at 181.61 138.43 0) (effects (font (size 1.27 1.27)) (hide yes)))
  (property "Description" "" (at 181.61 138.43 0) (effects (font (size 1.27 1.27)) (hide yes)))
  (pin "1")
  (pin "2")
  (instances (project "" (path "" (reference "Rd3") (unit 1)) (path "" (reference "R8") (unit 1)) (path "" (reference "R9") (unit 1)))))
 (symbol
  (lib_id "RN73H2ATTD2200F100:RN73H2ATTD2200F100")
  (at 54.61 77.47 0)
  (unit 1)
  (exclude_from_sim no)
  (in_bom yes)
  (on_board yes)
  (dnp no)
  (fields_autoplaced yes)
  (property "Reference" "Rd1" (at 54.61 71.12 0) (effects (font (size 1.27 1.27))))
  (property "Value" "220R" (at 54.61 73.66 0) (effects (font (size 1.27 1.27))))
  (property "Footprint" "RN73H2ATTD2200F100:RESC2012X60N" (at 54.61 77.47 0) (effects (font (size 1.27 1.27)) (justify bottom) (hide yes)))
  (property "Datasheet" "" (at 54.61 77.47 0) (effects (font (size 1.27 1.27)) (hide yes)))
  (property "Description" "" (at 54.61 77.47 0) (effects (font (size 1.27 1.27)) (hide yes)))
  (pin "2")
  (pin "1")
  (instances (project "" (path "" (reference "Rd1") (unit 1)) (path "" (reference "R4") (unit 1)) (path "" (reference "R5") (unit 1)))))
 (symbol
  (lib_id "TC4420CPA:TC4420CPA")
  (at 217.17 80.01 0)
  (unit 1)
  (exclude_from_sim no)
  (in_bom yes)
  (on_board yes)
  (dnp no)
  (property "Reference" "U3" (at 217.17 64.77 0) (effects (font (size 1.27 1.27))))
  (property "Value" "TC4420CPA" (at 217.17 67.31 0) (effects (font (size 1.27 1.27))))
  (property "Footprint" "TC4420CPA:DIP787W46P254L927H533Q8" (at 217.17 80.01 0) (effects (font (size 1.27 1.27)) (justify bottom) (hide yes)))
  (property "Datasheet" "" (at 217.17 80.01 0) (effects (font (size 1.27 1.27)) (hide yes)))
  (property "Description" "" (at 217.17 80.01 0) (effects (font (size 1.27 1.27)) (hide yes)))
  (property "MF" "Microchip Technology" (at 217.17 80.01 0) (effects (font (size 1.27 1.27)) (justify bottom) (hide yes)))
  (property "Description_1" "Microchip MOSFET Power Driver 6A 4.5 to 18V Non-Inverting 8-Pin PDIP | Microchip Technology Inc. TC4420CPA" (at 217.17 80.01 0) (effects (font (size 1.27 1.27)) (justify bottom) (hide yes)))
  (property "Package" "DIP-8 Microchip" (at 217.17 80.01 0) (effects (font (size 1.27 1.27)) (justify bottom) (hide yes)))
  (property "Price" "None" (at 217.17 80.01 0) (effects (font (size 1.27 1.27)) (justify bottom) (hide yes)))
  (property "SnapEDA_Link" "https://www.snapeda.com/parts/TC4420CPA/Microchip+Technology/view-part/?ref=snap" (at 217.17 80.01 0) (effects (font (size 1.27 1.27)) (justify bottom) (hide yes)))
  (property "MP" "TC4420CPA" (at 217.17 80.01 0) (effects (font (size 1.27 1.27)) (justify bottom) (hide yes)))
  (property "Purchase-URL" "https://www.snapeda.com/api/url_track_click_mouser/?unipart_id=5490018&manufacturer=Microchip Technology&part_name=TC4420CPA&search_term=None" (at 217.17 80.01 0) (effects (font (size 1.27 1.27)) (justify bottom) (hide yes)))
  (property "Availability" "In Stock" (at 217.17 80.01 0) (effects (font (size 1.27 1.27)) (justify bottom) (hide yes)))
  (property "Check_prices" "https://www.snapeda.com/parts/TC4420CPA/Microchip+Technology/view-part/?ref=eda" (at 217.17 80.01 0) (effects (font (size 1.27 1.27)) (justify bottom) (hide yes)))
  (pin "2")
  (pin "8")
  (pin "6")
  (pin "5")
  (pin "1")
  (pin "4")
  (pin "7")
  (pin "3")
  (instances (project "" (path "" (reference "U3") (unit 1)) (path "" (reference "U4") (unit 1)) (path "" (reference "U5") (unit 1))))))
